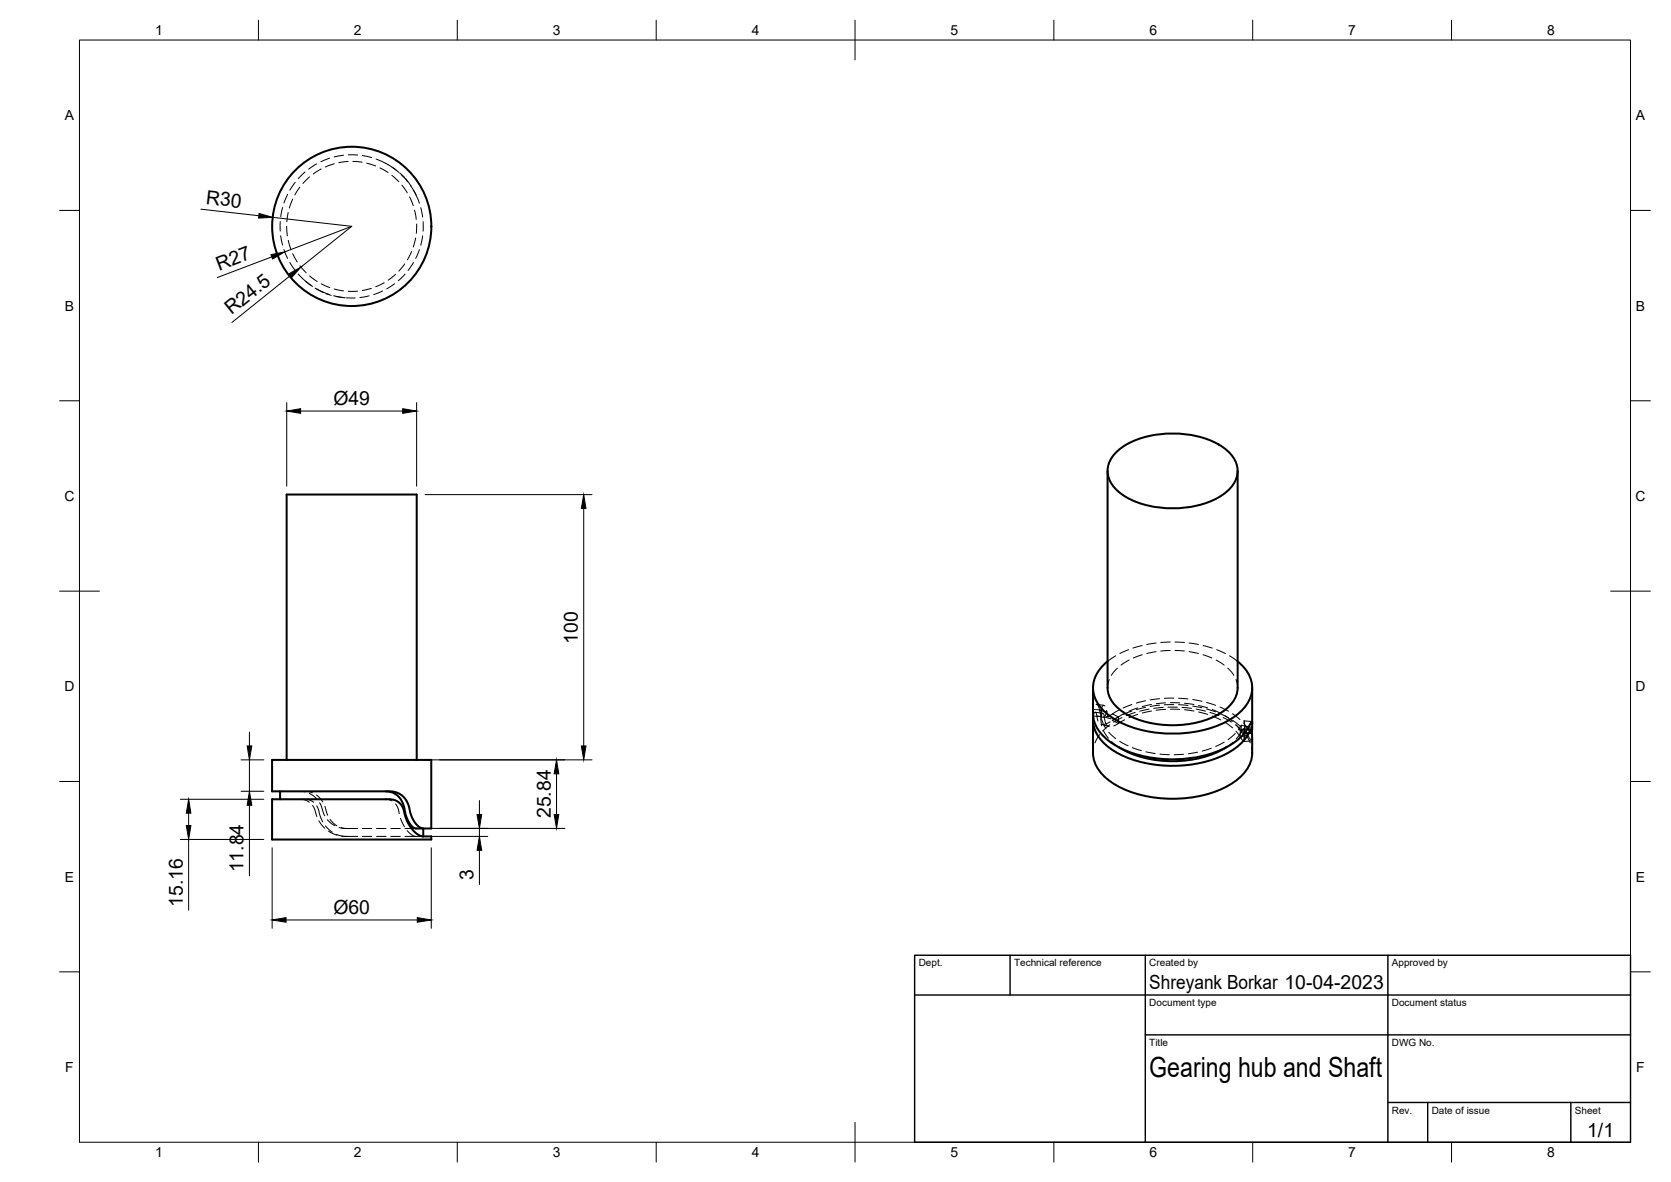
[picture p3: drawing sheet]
<svg xmlns="http://www.w3.org/2000/svg" width="420mm" height="297mm" viewBox="0 0 420 297" stroke-linecap="round" stroke-linejoin="round" font-family="sans-serif">
<!-- layer: Visible -->
<g fill="none" stroke="#000" stroke-width=".51">
<path d="M278.5 118.3v54.5a8.5 8.5 0 0 0 5.4 7 25.6 25.6 0 0 0 23.1-.7 8 8 0 0 0 4.2-6.3v-54.5M280.9 113.4a21.7 21.7 0 0 1 15.5-4.4 20.7 20.7 0 0 1 12.3 4.4 6.2 6.2 0 0 1 0 9.9 21.7 21.7 0 0 1-15.4 4.4 20.7 20.7 0 0 1-12.4-4.4 6.2 6.2 0 0 1 0-9.9zM274.8 179.3a9.8 9.8 0 0 0 5.5 7.9 31 31 0 0 0 29.3-.1 12.7 12.7 0 0 0 4.7-5.1l.5-.7v2.5M274.8 172.9v6.4M278.5 166.2a7.9 7.9 0 0 0-3 9.6 14.8 14.8 0 0 0 8.8 6.9 31.5 31.5 0 0 0 25.3-2.1 9.4 9.4 0 0 0 5.2-8.1 8.9 8.9 0 0 0-3.6-6.3M314.9 172.9v8.9M70.4 198.9v2M72.1 191v-66.7h32.7v66.7M97 198.9h.1a4.8 4.8 0 0 1 4.6 4.6l.2 .5a5.1 5.1 0 0 0 2.6 4.2h3.9v-17.2h-40v7.9h30.2l1.2 .3 1.4 .8 1.1 1.5 .6 1.3a6.2 6.2 0 0 0 3.3 5.4h.2v2M274.9 180.1a9 9 0 0 0 4.7 8.3 30.5 30.5 0 0 0 22.5 3.3 19.1 19.1 0 0 0 11.3-6.4l1.3-2 .2 2.4a10.6 10.6 0 0 1-1.6 8 19.4 19.4 0 0 1-12.5 6.5 30.1 30.1 0 0 1-21.4-3.7 9.5 9.5 0 0 1-4.6-7.3v-8.3M281.4 187.8a27.8 27.8 0 0 0 26.9 0M313.7 183.2l.9 .1"/>
<path d="M68.4 200.9l30.6 .1 1.1 .5 .9 .9 .4 .8 1 3.3 1.4 2.1 .9 .8 1 .7 2.7 .1v.8h-40zM97 200.9h.1"/>
<circle cx="88.4" cy="56.9" r="20"/>
</g>
<!-- layer: Hidden -->
<g fill="none" stroke="#000" stroke-width=".25">
<path d="M82.9 39.8l-2.2 .8M86.4 39l-2.4 .4M87.6 38.9l2.3 .1M91.1 39.1l2.4 .5M94.6 40l2.5 1.1 2.5 1.6M70.5 55.7v2.4M70.6 59.3l.4 2.3M71.1 52.2l-.5 2.3M72.1 56.9l.2 2.4M72.3 48.8l-.9 2.2M72.5 53.4l-.4 2.3M73.6 50l-.9 2.3"/>
<path d="M74.2 45.8l-1.3 2M75.4 47l-1.3 2M76.7 43.2l-1.7 1.7M77.8 44.5l-1.6 1.6M79.6 41.2l-2 1.3M80.8 42.5l-2 1.2M84 41.2l-2.2 .8M87.5 40.6l-2.3 .3M88.7 40.6l2.4 .2M92.2 41l2.2 .7M95.5 42.2l2.1 1.2M98.5 44.1l1.8 1.5"/>
<path d="M98.6 42l1.7 1.3M100.5 43.5l1.2 1.1M100.9 43.9l1.6 1.8M101 46.5l1.4 2M102 44.9l1.4 1.9M103 49.5l.9 2.2M103.3 46.7l1.3 2.2 .9 2.2M104 47.8l.6 1.3M104.2 52.8l.4 2.3M104.5 59.8l-.6 2.3M104.8 56.3l-.1 2.3M105.8 52.2l.5 2.3"/>
<path d="M106.3 59.3l-.5 2.3M106.4 55.7v2.4M71.4 62.7l.9 2.2M72.5 60.4l.6 2.3M72.9 66l1.3 1.9M73.6 63.8l1.1 2M75 68.9l1.9 1.8M75.4 66.8l1.6 1.7M76.9 70.7l1.7 1.3M76.9 70.7l1.3 1M77.9 69.3l1.9 1.4M79.2 72.4l2.1 1.1"/>
<path d="M79.6 72.6l3.2 1.4M80.8 71.3l2.1 1M82 73.8l1.3 .4M83.9 74.3l2.3 .5M84.1 72.6l2.3 .5M84.5 74.5l2.3 .3M87.1 74.9h2.2M89.9 73.2h-2.4M92.8 74.3l-2.3 .5M93.4 72.5l-2.3 .5M96.2 73.1l-2.2 .9M96.6 71l-2.1 1.1"/>
<path d="M99.2 71.3l-2 1.3M99.4 68.9l-1.8 1.5M101.8 66.3l-1.5 1.8M101.9 68.9l-1.7 1.6M103.5 63.2l-1.1 2.1M103.9 66l-1.3 2M105.5 62.7l-1 2.2M275 178l-.2 1.3M275.4 179l1.9 .2M275.6 177l.6 .4 .4 1.8 .4 .6M275.7 177l1.9 .3M276.8 179.3v1.6"/>
<path d="M277.8 177.4a.56 .56 0 0 0-.6 0 .56 .56 0 0 0-.2 .7l-.1 1.7M278.3 178.5l.5 1.7M278.9 170.8l-.4 2.1M280.5 164.8l-2 1.4M281 167.9l-1.6 1.8M281.3 178.5l-1.9 1.1-1.3 .5M282.8 179.2l-2.1 1.3-.9 .2M283.8 163.3l-2.2 .9M283.9 165.9l-2 1.2M284.6 178.7l-2.2 .9M284.6 177l-2.2 .9M285.4 179l-2.2 .8"/>
<path d="M286.1 179.5l-2.3 .9M286.1 177.9l-2.3 .8M287.2 162.2l-2.3 .7M287.2 164.5l-2.2 .9M288 177.7l-2.3 .6M288 176.1l-2.3 .6M288.9 178.2l-2.3 .5M289.5 178.7l-2.3 .5M289.5 177l-2.3 .6M290.7 161.6l-2.4 .4M290.7 163.8l-2.3 .4M291.6 177.2l-2.4 .3"/>
<path d="M291.6 175.6l-2.4 .3M292.5 177.8l-2.4 .2M293.1 178.3l-2.4 .2M293.1 176.6l-2.4 .3M293.6 177.7h2.4M294.2 161.3l-2.3 .2M294.3 163.5l-2.4 .1M294.3 178.2l2.4 .1M294.3 176.6h2.4M295.1 177.1h-2.3M295.1 175.4l-2.3 .1M295.4 161.3l2.4 .2"/>
<path d="M295.4 163.5l2.4 .1M296.3 177.1l2.4 .2M296.3 175.5l2.4 .1M297.2 177.8l2.4 .2M297.8 178.4l2.4 .3M297.8 176.7l2.4 .3M299 161.6l2.3 .4M299 163.8l2.3 .4M299.9 177.4l2.3 .5M299.9 175.8l2.3 .4M300.8 178.2l2.3 .5M301.4 178.9l2.3 .6"/>
<path d="M301.4 177.3l2.3 .6M302.5 164.5l2.2 .9M302.5 162.2l2.3 .7M303.4 178.2l2.2 .7M303.4 176.5l2.2 .8M304.2 179l2.3 .8M304.8 179.9l2.2 1M304.8 178.3l2.2 1M305.8 165.9l2 1.2M305.9 163.3l2.2 .9M306.7 179.3l2.2 1.1M306.7 177.7l2.2 1"/>
<path d="M308 179.9l1.9 1.4M308.7 167.9l1.5 1.8M309.1 164.8l2.1 1.4M309.9 179.4l1.9 1.4M310.8 170.8l.4 2.1M75.6 198.9l1 .1M76.9 198.9l1.6 .3M77.8 199.4l1 .6 .9 .8M79.6 199.8l1.6 1.7M274.9 180.1l.2-.8a.34 .34 0 0 1 .4-.3 .34 .34 0 0 1 .2 .5l.4 1.7M275 187.8l-.2 1.4M276.5 184.6l-1.2 2.1"/>
<path d="M277 182.4l-.1-1v-1.6a.37 .37 0 0 1 .4-.6 .37 .37 0 0 1 .3 .6l.4 1.9 .4 .7 .5 .2M277.1 180.9l1 2.2M277.4 183.5l1.3 2M277.5 180.1l1.9 .6M278.8 184l1.7 1.6M279 182.1l-1.7 1.6M279.1 181.4l-1.1 .5-1.1 .1 1.9 .6M279.5 186.4l1.9 1.4M281.3 180.1l-1.6 .9M281.5 186.3l2.1 1.1M282.1 180.3l-2.1 1.2M282.8 180.9l-2.7 1.5"/>
<path d="M284.7 187.9l2.3 .7M288.1 188.9l2.4 .5M291.7 189.5l2.3 .2M297.6 189.6l-2.4 .1M301.1 189l-2.3 .4M304.6 188l-2.3 .8M307.6 180.3l2 1.2M307.8 186.5l-2.1 1.1M308 181.5l1.9 1.4M309.9 181l1.9 1.5M310 186.5l-1.7 1.3M310.6 184.3l-1.8 1.6"/>
<path d="M310.6 182.1l1.8 1.6M310.8 183.8l1.9 2.5 .1-1.2M310.8 182.1l1 1.4a.72 .72 0 0 0 .9 .7l.1-.4a.43 .43 0 0 0-.2-.6l-1.7 2.5M312.1 182.3l-.7 1.1M312.6 183.3l2 2.8M312.6 181.7l1.6 2.2a.29 .29 0 0 0 .4 .3 .29 .29 0 0 0 .2-.4M312.7 183.1l1 .1M312.7 181.2h.1l.1 .2v1.6M312.8 181.2l2 .1M312.9 183.2l-.1 2.6M313.2 184.6l1.2 2.1M314.6 184.2l-2 .1"/>
<path d="M314.7 187.8l.2 1.4M314.7 186.2l-2 .1M75.6 200.9l1.2 .2 1 .5M76.9 200.9a3 3 0 0 1 1.9 .7M78.6 202.4l.5 .8 .6 2M79.6 202.5l1.6 4.1M80.2 206.3l1.5 1.8M80.4 201.7l1.3 3.3M81.7 202.6l.7 2.3M81.8 207.5l1.8 1.6M82.3 206l1.9 1.5M82.6 208.9l2.2 1"/>
<path d="M83 205.9l1.7 1.6M84.6 209.7l1.2 .4 1.3 .1-1.2-.1M85.3 207.9l1.8 .3M85.8 208l1.1 .2h3M87.1 210.2h2.8M91.1 210.2h2.4M91.1 208.2h2.4M94.7 210.2h2.4M94.7 208.2h2.4M97 200.9l1.6 .4M98.3 210.2h2.3M98.3 208.2h2.3"/>
<path d="M99.5 202l.6 1.3 .3 1.2M100.7 205.6l1 2.2M101.8 210.2h4.6M101.8 208.2h2.8M102.4 208.7l1.1 1.1 1.1 .4"/>
</g>
<!-- layer: Hidden Narrow -->
<path d="M274.9 178.3l2 .1v1.6l-2-.1M276.5 178.5l1.8 .4-.6 1.4-1.9-.4M279.7 179.4l1.5 .8v1.6l-1.5-.8M313.7 183.2l-1.9 .3v1.7l1.9-.4M314 182.7h-1.1l-.1 1.5h2M314 182.6l-1.9-.3v1.6l1 .2" fill="none" stroke="#000" stroke-width=".25"/>
<!-- layer: Visible Narrow -->
<path d="M313.1 184.1l.9 .1M314 182.7h.8" fill="none" stroke="#000" stroke-width=".25"/>
<!-- layer: BORDER -->
<g fill="none" stroke="#000" stroke-width=".25">
<path d="M20 10.1h390v276.9h-390zM65 5.1v5M115 5.1v5M165 5.1v5M215 5.1v10M265 5.1v5M315 5.1v5M365 5.1v5M15 52.9h5M410 52.9h5M15 100.7h5M410 100.7h5"/>
<path d="M15 148.6h10M405 148.6h10M15 196.4h5M410 196.4h5M15 244.2h5M410 244.2h5M65 287v5M115 287v5M165 287v5M215 282.1v9.9M265 287v5M315 287v5"/>
<path d="M365 287v5"/>
</g>
<!-- layer: TITLEBLOCK -->
<path d="M230 240.1h180v46.9h-180zM230 250h180M254 240.1v9.9M288 240.1v46.9M349 240.1v46.9M288 260.1h122M349 277.1h61M359 277.1v9.9M395 277.1v9.9" fill="none" stroke="#000" stroke-width=".36"/>
<!-- layer: FD_Dimensions -->
<g fill="none" stroke="#000" stroke-width=".25">
<path d="M50.5 52.6l14.6 1.6M68.6 54.6l19.8 2.3M88.4 56.9l-12.7 10.2M88.4 56.9l-16.8 6.4M68.3 64.5l-13.7 5.3M73 69.3l-14.7 11.7M72.1 101.2v21M75.6 103.3h25.7M104.8 101.2v21M106.9 124.3h42M146.8 127.8v59.7M60.6 191h5.7"/>
<path d="M60.6 198.8h5.7M62.7 184v3.5M62.7 191v7.8M106.9 191h42M139.9 194.5v10.2M45.3 200.9h21M45.3 211h21M47.4 204.4v3.1M47.4 211v17.7M62.7 202.4v17.7M68.4 213v20.3M108.4 213v20.3"/>
<path d="M108.5 208.2h33.5M108.5 210.2h14.1M120.5 201.2v3.5M120.5 208.2v2M120.5 213.7v8.6M71.9 231.2h33"/>
</g>
<g fill="#000" stroke="#000" stroke-width=".25">
<path d="M65.2 53.6l3.4 1-3.6 .2zM68.1 64l3.5-.7-3.1 1.8zM72.6 68.8l3.1-1.7-2.4 2.7zM72.1 103.3l3.5-.6v1.2zM101.3 102.7l3.5 .6-3.5 .6zM146.8 124.3l.5 3.5h-1.1zM62.1 187.5h1.2l-.6 3.5zM139.9 191l.6 3.5h-1.2zM146.2 187.5h1.1l-.5 3.5zM47.4 200.9l.6 3.5h-1.2zM46.8 207.5h1.2l-.6 3.5zM62.7 198.8l.6 3.6h-1.2z"/>
<path d="M120 204.7h1.1l-.6 3.5zM120.5 210.2l.6 3.5h-1.1zM139.3 204.7h1.2l-.6 3.5zM68.4 231.2l3.5-.6v1.2zM104.9 230.6l3.5 .6-3.5 .6z"/>
</g>
<text font-size="7" x="289" y="270.6">Gearing hub and Shaft</text>
<g font-size="4.9">
<text x="51.7" y="51.2" transform="rotate(7 51.7 51.2)">R30</text>
<text x="55.1" y="68.1" transform="rotate(-21 55.1 68.1)">R27</text>
<text x="58.2" y="79.3" transform="rotate(-39 58.2 79.3)">R24.5</text>
<text x="83.8" y="101.8">Ø49</text>
<text x="145.3" y="161.8" transform="rotate(-90 145.3 161.8)">100</text>
<text x="138.5" y="205.6" transform="rotate(-90 138.5 205.6)">25.84</text>
<text x="61.3" y="219.3" transform="rotate(-90 61.3 219.3)">11.84</text>
<text x="119.1" y="221.1" transform="rotate(-90 119.1 221.1)">3</text>
<text x="46" y="227.9" transform="rotate(-90 46 227.9)">15.16</text>
<text x="83.8" y="229.6">Ø60</text>
<text x="289" y="248.5">Shreyank Borkar 10-04-2023</text>
<text x="399.1" y="285.7">1/1</text>
</g>
<g font-size="3.5">
<text x="39" y="8.8">1</text>
<text x="89" y="8.8">2</text>
<text x="139" y="8.8">3</text>
<text x="189" y="8.8">4</text>
<text x="239" y="8.8">5</text>
<text x="289" y="8.8">6</text>
<text x="339" y="8.8">7</text>
<text x="389" y="8.8">8</text>
<text x="16.3" y="30.2">A</text>
<text x="411.3" y="30.2">A</text>
<text x="16.3" y="78">B</text>
<text x="411.3" y="78">B</text>
<text x="16.2" y="125.9">C</text>
<text x="411.2" y="125.9">C</text>
<text x="16.2" y="173.7">D</text>
<text x="411.2" y="173.7">D</text>
<text x="16.3" y="221.6">E</text>
<text x="411.3" y="221.6">E</text>
<text x="16.4" y="269.4">F</text>
<text x="411.4" y="269.4">F</text>
<text x="39" y="290.8">1</text>
<text x="89" y="290.8">2</text>
<text x="139" y="290.8">3</text>
<text x="189" y="290.8">4</text>
<text x="239" y="290.8">5</text>
<text x="289" y="290.8">6</text>
<text x="339" y="290.8">7</text>
<text x="389" y="290.8">8</text>
</g>
<g font-size="2.5">
<text x="231" y="242.9">Dept.</text>
<text x="255" y="242.9">Technical reference</text>
<text x="289" y="242.9">Created by</text>
<text x="350" y="242.9">Approved by</text>
<text x="289" y="252.8">Document type</text>
<text x="350" y="252.8">Document status</text>
<text x="289" y="262.9">Title</text>
<text x="350" y="262.9">DWG No.</text>
<text x="350" y="279.9">Rev.</text>
<text x="360" y="279.9">Date of issue</text>
<text x="396" y="279.9">Sheet</text>
</g>
</svg>
